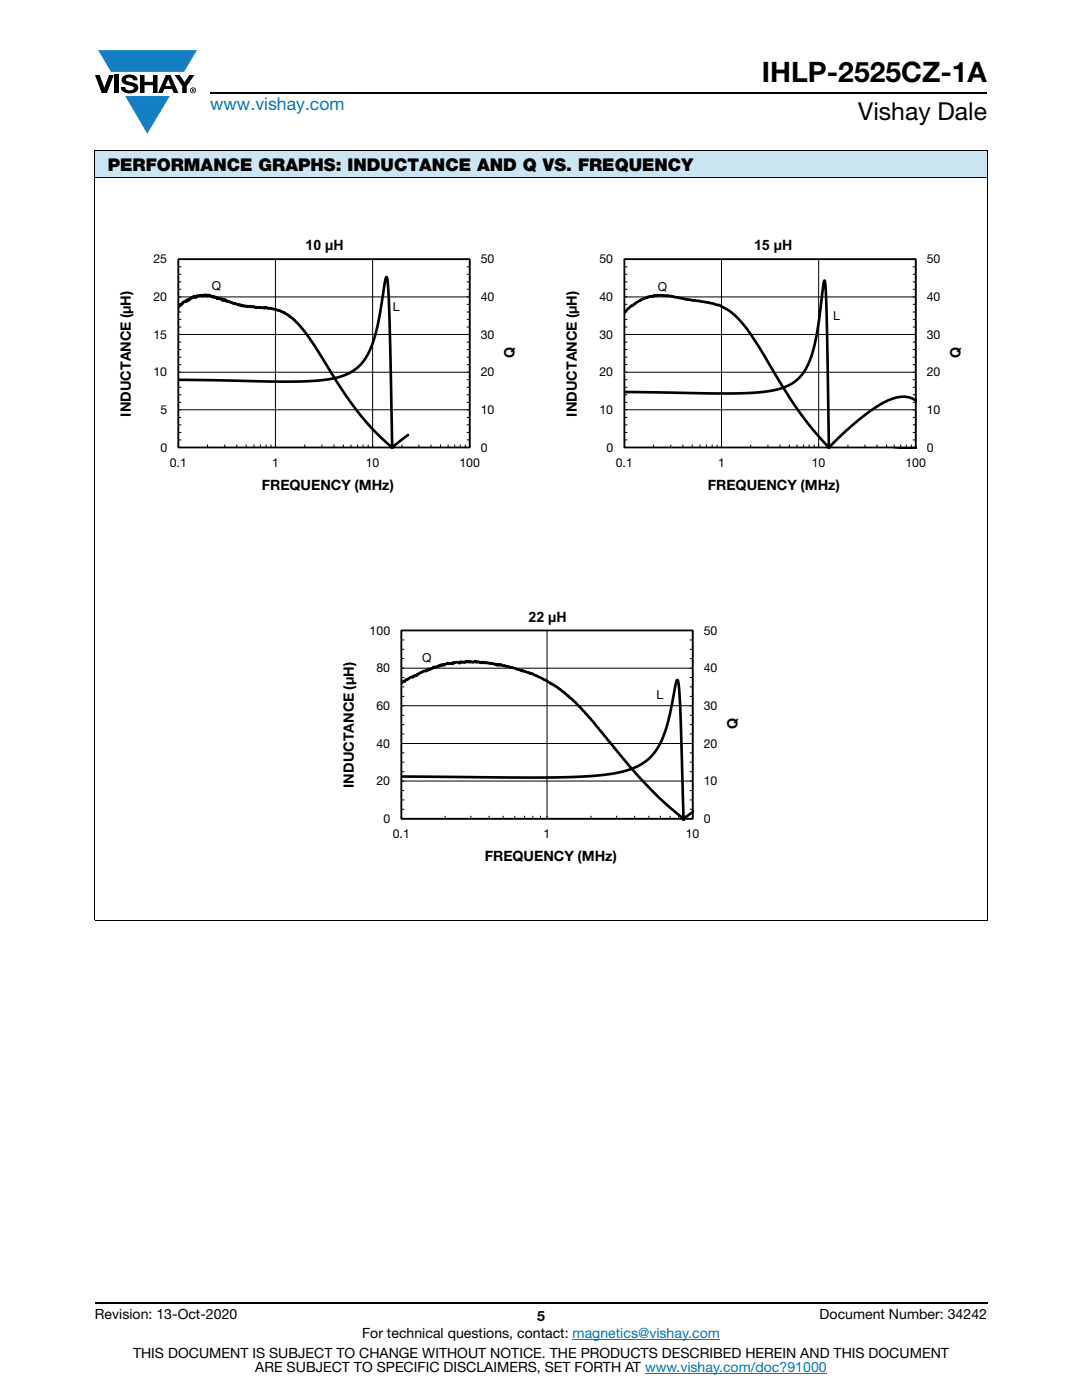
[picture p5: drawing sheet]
<svg xmlns="http://www.w3.org/2000/svg" width="216mm" height="279mm" viewBox="0 0 216 279" stroke-linecap="round" stroke-linejoin="round" font-family="sans-serif">
<g fill="#147fc3">
<path d="M19.6 10h19.7l-2.6 4.3h-1.1h-13.5z"/>
<path d="M25 19.2h8.9l-4.5 7.5z"/>
</g>
<g fill="#000">
<path d="M18.9 15h1l.9 2.5 1-2.5h.9l-1.4 3.6h-1zM22.9 15h.9v3.6h-.9zM24.6 15.3a2.1 2.1 0 0 1 2.8 .3l.1 .4h-.9a.79 .79 0 0 0-.7-.5 .79 .79 0 0 0-.8 .4l.3 .3 1 .2a1.08 1.08 0 0 1 1.2 1 1.08 1.08 0 0 1-1.1 1.2 1.73 1.73 0 0 1-2.4-1.2h.9a.96 .96 0 0 0 .8 .6 .96 .96 0 0 0 .9-.4 1.31 1.31 0 0 0-1.2-.6 1.03 1.03 0 0 1-1.1-.6 1.03 1.03 0 0 1 .2-1.1zM27.9 15h.9v1.3h1.7v-1.3h.9v3.6h-.9v-1.6h-1.7v1.6h-.9zM34.8 15h1.1l.9 1.4 1-1.4h1l-1.5 2.2v1.4h-.9v-1.4z"/>
<path d="M33.6 15.9l.5 1.3h-1.1zM33.1 15l-1.6 3.6h1l.3-.8h1.5l.3 .8h1l-1.6-3.6z"/>
<path d="M38.4 17.8h.2v.2h-.2zM38.3 17.7v.7h.1v-.3l.4 .3-.2-.3 .2-.2-.1-.2z"/>
<path d="M38.1 18a.46 .46 0 0 1 .9 0 .46 .46 0 0 1-.9 0zM37.9 18a.6 .6 0 0 0 1.2 0 .6 .6 0 0 0-1.2 0z"/>
</g>
<path d="M42 18.6h155M18.9 260h178.1" fill="none" stroke="#000" stroke-width=".36"/>
<path d="M114.3 267.3h29.3M128.7 274h36.3" fill="none" stroke="#007ec4" stroke-width=".2"/>
<path d="M18.9 30h178.1v5.5h-178.1z" fill="#cce5f3"/>
<g fill="none" stroke="#000" stroke-width=".2">
<path d="M18.9 30h178.1M18.9 35.5h178.1M18.9 30.1v153.5M197 30.1v153.5M35.6 51.7h58.1v37.6h-58.1zM35.6 59.3h58.1M35.6 57.7h.6M35.6 56.3h.6M35.6 54.7h.6M35.6 53.2h.6M55 51.7v37.6M74.4 51.7v37.6"/>
<path d="M93.1 57.7h.6M93.1 56.3h.6M93.1 54.7h.6M93.1 53.2h.6M35.6 74.3h58.1M35.6 66.8h58.1M35.6 78.8h.6M35.6 77.3h.6M35.6 75.8h.6M35.6 72.8h.6M35.6 71.3h.6M35.6 69.8h.6"/>
<path d="M35.6 68.3h.6M35.6 65.3h.6M35.6 63.7h.6M35.6 62.3h.6M35.6 60.7h.6M93.1 78.8h.6M93.1 77.3h.6M93.1 75.8h.6M93.1 72.8h.6M93.1 71.3h.6M93.1 69.8h.6M93.1 68.3h.6"/>
<path d="M93.1 65.3h.6M93.1 63.7h.6M93.1 62.3h.6M93.1 60.7h.6M35.6 81.8h58.1M35.6 87.8h.6M35.6 86.3h.6M35.6 84.8h.6M35.6 83.3h.6M35.6 80.3h.6M41.4 88.7v.6M44.8 88.7v.6"/>
<path d="M47.3 88.7v.6M49.1 88.7v.6M50.7 88.7v.6M52 88.7v.6M53.1 88.7v.6M54.1 88.7v.6M60.8 88.7v.6M64.2 88.7v.6M66.6 88.7v.6M68.5 88.7v.6M70 88.7v.6M71.3 88.7v.6"/>
<path d="M72.4 88.7v.6M73.5 88.7v.6M80.2 88.7v.6M83.6 88.7v.6M86 88.7v.6M87.9 88.7v.6M89.4 88.7v.6M90.7 88.7v.6M91.8 88.7v.6M92.8 88.7v.6M93.1 87.8h.6M93.1 86.3h.6"/>
<path d="M93.1 84.8h.6M93.1 83.3h.6M93.1 80.3h.6M18.9 183.7h178.1"/>
</g>
<path d="M35.6 51.7h58.1v37.6h-58.1z" fill="none" stroke="#000" stroke-width=".35"/>
<path d="M35.6 75.8l19.7 .4 5.6-.1 5.3-.5 1.8-.5 1.6-.6 1.5-.9 1.3-1.3 .9-1.4 .9-1.9 1.2-4.1 1.4-8.4 .3-1.2 .3 1.8 .3 5.8 .6 26.7M35.6 61.3l.4-.6 .1 .2 .1-.3 .1 .1 .4-.5h.3l.1-.2v.2l.3-.4 .3 .2 .4-.6 .1 .1 .1-.1 .2 .1v-.3l.1 .1 .1-.1 .1 .1 .2-.2 .1 .3 .1-.3 .2 .1 .2-.2 .3-.1 .1 .2 .4-.2 .1 .2 .1-.2 .1 .2 .1-.2 .4-.1 .1 .3v-.1l.3 .1 .1-.3 .7 .5 .3-.1 .2 .2 .1-.1 .2 .2 .1-.1v.2l.1-.2 .6 .3 .3-.1 .1 .4 .1-.2 .3 .2 .1-.2 .2 .3 .2-.1 .1 .2 .1-.1 .5 .3 1.5 .3 .1 .2h.5l.2 .2 .1-.2 .1 .2 .6 .1 .3-.1 .1 .1 .3-.1 2.9 .4 .3-.2 .5 .3 1.4 .1 1.7 .7 .1-.1 2 1.5 2 2.3 2 2.8 4.4 7.2 2.9 4.3 2.9 3.6 2.7 2.9 2.2 2.1 .4 .1h.3l2.9-2.3" fill="none" stroke="#000" stroke-width=".53"/>
<g fill="#fff">
<path d="M78.4 59.7h1.4v2.9h-1.4z"/>
<path d="M42.3 55.5h1.9v2.9h-1.9z"/>
</g>
<g fill="none" stroke="#000" stroke-width=".2">
<path d="M124.6 51.7h58.1v37.6h-58.1zM124.6 57.7h.6M124.6 56.3h.6M124.6 54.7h.6M124.6 53.2h.6M144 51.7v37.6M163.4 51.7v37.6M182.1 57.7h.6M182.1 56.3h.6M182.1 54.7h.6M182.1 53.2h.6M182.7 59.3h-58.1"/>
<path d="M124.6 78.8h.6M124.6 77.3h.6M124.6 75.8h.6M124.6 72.8h.6M124.6 71.3h.6M124.6 69.8h.6M124.6 68.3h.6M124.6 65.3h.6M124.6 63.7h.6M124.6 62.3h.6M124.6 60.7h.6M182.1 78.8h.6"/>
<path d="M182.1 77.3h.6M182.1 75.8h.6M182.1 72.8h.6M182.1 71.3h.6M182.1 69.8h.6M182.1 68.3h.6M182.1 65.3h.6M182.1 63.7h.6M182.1 62.3h.6M182.1 60.7h.6M182.7 74.3h-58.1M182.7 66.8h-58.1"/>
<path d="M124.6 87.8h.6M124.6 86.3h.6M124.6 84.8h.6M124.6 83.3h.6M124.6 80.3h.6M130.4 88.7v.6M133.8 88.7v.6M136.3 88.7v.6M138.1 88.7v.6M139.7 88.7v.6M141 88.7v.6M142.1 88.7v.6"/>
<path d="M143.1 88.7v.6M149.8 88.7v.6M153.2 88.7v.6M155.6 88.7v.6M157.5 88.7v.6M159 88.7v.6M160.3 88.7v.6M161.4 88.7v.6M162.5 88.7v.6M169.2 88.7v.6M172.6 88.7v.6M175 88.7v.6"/>
<path d="M176.9 88.7v.6M178.4 88.7v.6M179.7 88.7v.6M180.8 88.7v.6M181.9 88.7v.6M182.1 87.8h.6M182.1 86.3h.6M182.1 84.8h.6M182.1 83.3h.6M182.1 80.3h.6M182.7 81.8h-58.1"/>
</g>
<path d="M124.6 51.7h58.1v37.6h-58.1z" fill="none" stroke="#000" stroke-width=".35"/>
<path d="M124.6 78.2l18.3 .3 6.4-.1 5.1-.5 1.9-.5 1.4-.7 1.4-1 1.1-1.2 1-1.7 .8-2 1.1-4.7 1.2-9.1 .2-1 .3 1.8 .1 5.2 .5 26.6M124.6 62.5l1.4-1.5h.2l1.9-1.3 1.1-.4 1.2-.2 .1-.1 .8-.1 1.7 .2 .2-.1 3.8 .8 5.3 .8 .6 .2 .6 .1 1.6 .9 1.7 1.3 2.2 2.5 2.3 3.5 7.3 11.8 3.1 4.2 3.3 3.7a.73 .73 0 0 0 1.2-.3l2.9-2.8 2.8-2.4 2.7-1.9 2.1-1.3 1.9-.7 1.6-.2 1.3 .1 1.5 .8M183 89.5l-2.7 .1" fill="none" stroke="#000" stroke-width=".53"/>
<g fill="#fff">
<path d="M166.2 61.4h1.4v2.9h-1.4z"/>
<path d="M131.3 55.7h1.9v2.9h-1.9z"/>
</g>
<g fill="none" stroke="#000" stroke-width=".2">
<path d="M80.1 125.8h58.1v37.6h-58.1zM80.1 133.4h58.1M80.1 139h.6M80.1 137.1h.6M80.1 135.2h.6M80.1 131.4h.6M80.1 129.6h.6M80.1 127.7h.6M109.2 125.8v37.6M137.6 139h.6M137.6 137.1h.6M137.6 135.2h.6"/>
<path d="M137.6 131.4h.6M137.6 129.6h.6M137.6 127.7h.6M80.1 155.9h58.1M80.1 148.4h58.1M80.1 140.8h58.1M80.1 159.6h.6M80.1 157.8h.6M80.1 154h.6M80.1 152.1h.6M80.1 150.2h.6M80.1 146.5h.6"/>
<path d="M80.1 144.6h.6M80.1 142.8h.6M137.6 159.6h.6M137.6 157.8h.6M137.6 154h.6M137.6 152.1h.6M137.6 150.2h.6M137.6 146.5h.6M137.6 144.6h.6M137.6 142.8h.6M80.1 161.5h.6M88.8 162.8v.6"/>
<path d="M94 162.8v.6M97.6 162.8v.6M100.4 162.8v.6M102.7 162.8v.6M104.7 162.8v.6M106.3 162.8v.6M107.8 162.8v.6M117.9 162.8v.6M123 162.8v.6M126.6 162.8v.6M129.5 162.8v.6M131.8 162.8v.6"/>
<path d="M133.7 162.8v.6M135.4 162.8v.6M136.9 162.8v.6M137.6 161.5h.6"/>
</g>
<path d="M80.1 125.8h58.1v37.6h-58.1z" fill="none" stroke="#000" stroke-width=".35"/>
<path d="M80.1 136.4l.2-.2a.24 .24 0 0 1 .2-.3 .24 .24 0 0 1 .3 .1 .33 .33 0 0 1 .4-.3l.6-.5 .5-.2 .1 .2 .2-.3 .5-.2 .1 .1 .2-.3 1-.5h.6l.1-.2h.3l.1-.3 .3 .1 .4-.3h.3l.1-.2 .1 .2 .5-.3 .2 .1 .4-.4 .4 .1a.22 .22 0 0 1 .2-.2 .22 .22 0 0 1 .2 .2l.7-.5 1 .2 .1-.3 .1 .2 .1-.2 .2 .1a.72 .72 0 0 1 .9 .1l.2-.4 .9 .2a.3 .3 0 0 1 .2-.2 .3 .3 0 0 1 .4 .1l.1-.1 .2 .2 .1-.2 .7 .2 .4-.3 .2 .3 .5-.1 .3 .2 .3-.2 .4 .2 .1-.1 1 .2 .2-.1 .1 .2 .3-.1 .8 .2 .1 .2 .1-.2 .4 .2 .3-.2 .4 .3 .3-.1 .2 .2h.5l.3 .2 1 .1 1.4 .5 .1 .1h.3l.7 .3h.3l.2 .2h.5l2.5 1.2 3 1.9 3.2 2.7 2.2 2.4 8.4 10.2 2.5 2.8 3.8 3.9 3.8 3.2a1.34 1.34 0 0 0 1.9-.2l1-.7M80.1 155l24.3 .2 9.5-.1 7-.5 2.7-.5 2.1-.6 2-.8 1.7-1.2 1.2-1.3 1.1-1.7 1.4-3.8 1.7-8.2 .4-.8 .2 1.1 .3 4.1 .7 22.8" fill="none" stroke="#000" stroke-width=".53"/>
<g fill="#fff">
<path d="M131 137.1h1.4v2.9h-1.4z"/>
<path d="M84.3 129.8h1.9v2.9h-1.9z"/>
</g>
<text font-size="5.6" x="152" y="16.4">IHLP-2525CZ-1A</text>
<text font-size="4.9" x="171.3" y="24">Vishay Dale</text>
<text font-size="3.5" fill="#007ec4" x="42" y="21.9">www.vishay.com</text>
<text font-size="3.5" x="21.5" y="34.1">PERFORMANCE GRAPHS: INDUCTANCE AND Q VS. FREQUENCY</text>
<g font-size="2.8">
<text x="61" y="49.9">10 µH</text>
<text x="150.5" y="50">15 µH</text>
<text x="102.7" y="71.4" transform="rotate(-90 102.7 71.4)">Q</text>
<text x="191.7" y="71.4" transform="rotate(-90 191.7 71.4)">Q</text>
<text x="26.1" y="83.1" transform="rotate(-90 26.1 83.1)">INDUCTANCE (μH)</text>
<text x="115.1" y="83.1" transform="rotate(-90 115.1 83.1)">INDUCTANCE (μH)</text>
<text x="52.2" y="97.8">FREQUENCY (MHz)</text>
<text x="141.2" y="97.8">FREQUENCY (MHz)</text>
<text x="105.5" y="124">22 µH</text>
<text x="147.2" y="145.5" transform="rotate(-90 147.2 145.5)">Q</text>
<text x="70.6" y="157.2" transform="rotate(-90 70.6 157.2)">INDUCTANCE (μH)</text>
<text x="96.7" y="171.9">FREQUENCY (MHz)</text>
<text x="18.9" y="263.3">Revision: 13-Oct-2020</text>
<text x="107.2" y="263.6">5</text>
<text x="163.6" y="263.3">Document Number: 34242</text>
<text x="72.3" y="267.1">For technical questions, contact: magnetics@vishay.com</text>
<text x="26.5" y="271">THIS DOCUMENT IS SUBJECT TO CHANGE WITHOUT NOTICE. THE PRODUCTS DESCRIBED HEREIN AND THIS DOCUMENT</text>
<text x="50.9" y="273.8">ARE SUBJECT TO SPECIFIC DISCLAIMERS, SET FORTH AT www.vishay.com/doc?91000</text>
</g>
<g font-size="2.5">
<text x="30.6" y="52.5">25</text>
<text x="95.9" y="52.6">50</text>
<text x="119.6" y="52.5">50</text>
<text x="184.9" y="52.6">50</text>
<text x="42.3" y="57.8">Q</text>
<text x="131.3" y="58.1">Q</text>
<text x="30.6" y="60.1">20</text>
<text x="78.4" y="62.1">L</text>
<text x="95.9" y="60.1">40</text>
<text x="119.6" y="60.1">40</text>
<text x="166.2" y="63.8">L</text>
<text x="184.9" y="60.1">40</text>
<text x="30.6" y="67.6">15</text>
<text x="95.9" y="67.6">30</text>
<text x="119.6" y="67.6">30</text>
<text x="184.9" y="67.6">30</text>
<text x="30.6" y="75.1">10</text>
<text x="95.9" y="75.1">20</text>
<text x="119.6" y="75.1">20</text>
<text x="184.9" y="75.1">20</text>
<text x="32" y="82.6">5</text>
<text x="95.9" y="82.6">10</text>
<text x="119.6" y="82.6">10</text>
<text x="184.9" y="82.6">10</text>
<text x="32" y="90.1">0</text>
<text x="33.9" y="93.2">0.1</text>
<text x="54.3" y="93.2">1</text>
<text x="73" y="93.2">10</text>
<text x="91.7" y="93.2">100</text>
<text x="95.9" y="90.1">0</text>
<text x="121" y="90.1">0</text>
<text x="122.9" y="93.2">0.1</text>
<text x="143.3" y="93.2">1</text>
<text x="162" y="93.2">10</text>
<text x="180.7" y="93.2">100</text>
<text x="184.9" y="90.1">0</text>
<text x="73.8" y="126.6">100</text>
<text x="140.4" y="126.6">50</text>
<text x="75.1" y="134.2">80</text>
<text x="84.3" y="132.2">Q</text>
<text x="140.4" y="134.2">40</text>
<text x="75.1" y="141.7">60</text>
<text x="131" y="139.5">L</text>
<text x="140.4" y="141.7">30</text>
<text x="75.1" y="149.2">40</text>
<text x="140.4" y="149.2">20</text>
<text x="75.1" y="156.7">20</text>
<text x="140.4" y="156.7">10</text>
<text x="76.5" y="164.2">0</text>
<text x="78.4" y="167.3">0.1</text>
<text x="108.5" y="167.3">1</text>
<text x="136.8" y="167.3">10</text>
<text x="140.4" y="164.2">0</text>
</g>
</svg>
